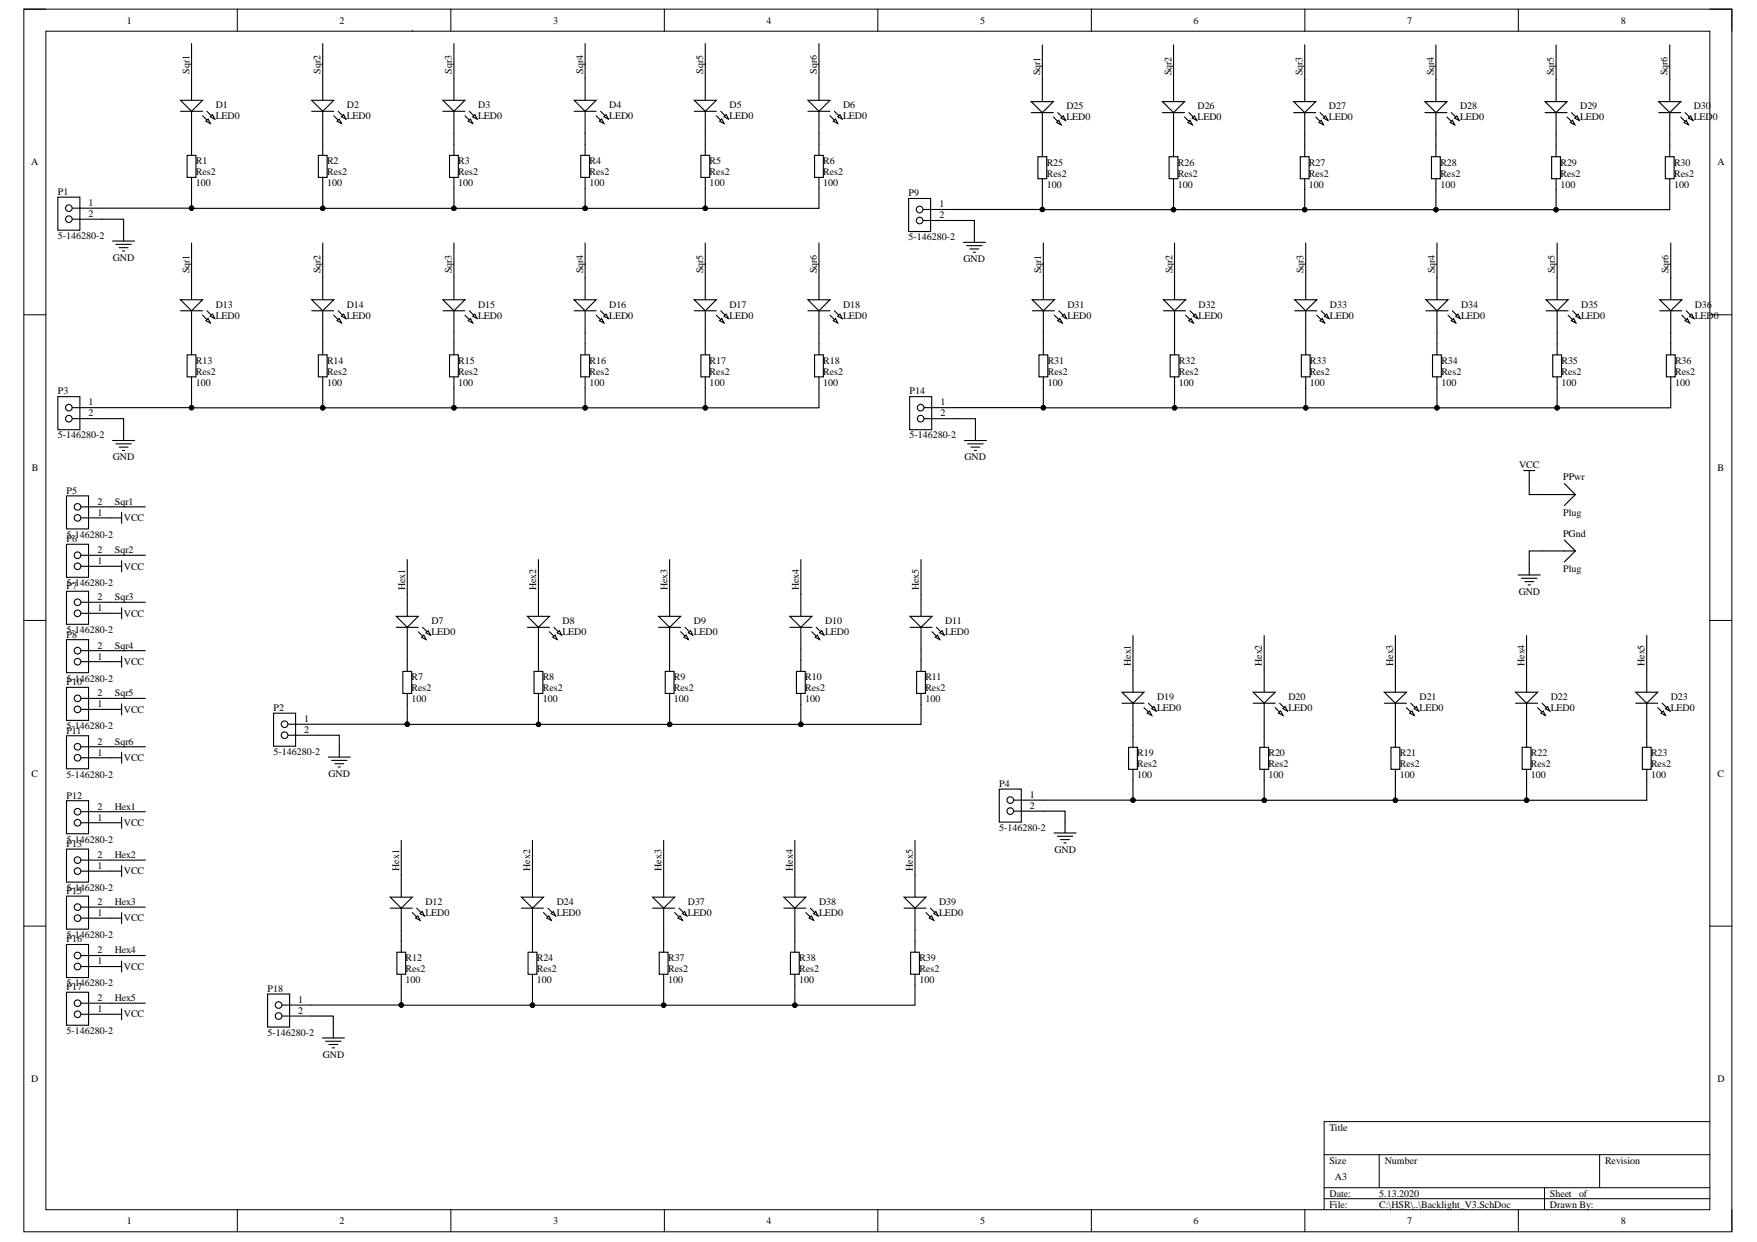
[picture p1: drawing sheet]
# Altium project Backlight_V3.PrjPcb
1 sheet, 98 parts. Net scope: global (net labels, ports and power ports of the same name join across sheets).
Board file: Backlight_V3.PcbDoc

## Sheet Backlight_V3.SchDoc
size A3

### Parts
D1  LED0  [DIOM3528X07N]
D2  LED0  [DIOM3528X07N]
D3  LED0  [DIOM3528X07N]
D4  LED0  [DIOM3528X07N]
D5  LED0  [DIOM3528X07N]
D6  LED0  [DIOM3528X07N]
D7  LED0  [DIOM3528X07N]
D8  LED0  [DIOM3528X07N]
D9  LED0  [DIOM3528X07N]
D10  LED0  [DIOM3528X07N]
D11  LED0  [DIOM3528X07N]
D12  LED0  [DIOM3528X07N]
D13  LED0  [DIOM3528X07N]
D14  LED0  [DIOM3528X07N]
D15  LED0  [DIOM3528X07N]
D16  LED0  [DIOM3528X07N]
D17  LED0  [DIOM3528X07N]
D18  LED0  [DIOM3528X07N]
D19  LED0  [DIOM3528X07N]
D20  LED0  [DIOM3528X07N]
D21  LED0  [DIOM3528X07N]
D22  LED0  [DIOM3528X07N]
D23  LED0  [DIOM3528X07N]
D24  LED0  [DIOM3528X07N]
D25  LED0  [DIOM3528X07N]
D26  LED0  [DIOM3528X07N]
D27  LED0  [DIOM3528X07N]
D28  LED0  [DIOM3528X07N]
D29  LED0  [DIOM3528X07N]
D30  LED0  [DIOM3528X07N]
D31  LED0  [DIOM3528X07N]
D32  LED0  [DIOM3528X07N]
D33  LED0  [DIOM3528X07N]
D34  LED0  [DIOM3528X07N]
D35  LED0  [DIOM3528X07N]
D36  LED0  [DIOM3528X07N]
D37  LED0  [DIOM3528X07N]
D38  LED0  [DIOM3528X07N]
D39  LED0  [DIOM3528X07N]
P1  5-146280-2  [TECO-5-146280-2_V]
P2  5-146280-2  [TECO-5-146280-2_V]
P3  5-146280-2  [TECO-5-146280-2_V]
P4  5-146280-2  [TECO-5-146280-2_V]
P5  5-146280-2  [TECO-5-146280-2_V]
P6  5-146280-2  [TECO-5-146280-2_V]
P7  5-146280-2  [TECO-5-146280-2_V]
P8  5-146280-2  [TECO-5-146280-2_V]
P9  5-146280-2  [TECO-5-146280-2_V]
P10  5-146280-2  [TECO-5-146280-2_V]
P11  5-146280-2  [TECO-5-146280-2_V]
P12  5-146280-2  [TECO-5-146280-2_V]
P13  5-146280-2  [TECO-5-146280-2_V]
P14  5-146280-2  [TECO-5-146280-2_V]
P15  5-146280-2  [TECO-5-146280-2_V]
P16  5-146280-2  [TECO-5-146280-2_V]
P17  5-146280-2  [TECO-5-146280-2_V]
P18  5-146280-2  [TECO-5-146280-2_V]
PGnd  Plug  [Bananenbuchse]
PPwr  Plug  [Bananenbuchse]
R1  Res2  value 100  [6-0805_N]
R2  Res2  value 100  [6-0805_N]
R3  Res2  value 100  [6-0805_N]
R4  Res2  value 100  [6-0805_N]
R5  Res2  value 100  [6-0805_N]
R6  Res2  value 100  [6-0805_N]
R7  Res2  value 100  [6-0805_N]
R8  Res2  value 100  [6-0805_N]
R9  Res2  value 100  [6-0805_N]
R10  Res2  value 100  [6-0805_N]
R11  Res2  value 100  [6-0805_N]
R12  Res2  value 100  [6-0805_N]
R13  Res2  value 100  [6-0805_N]
R14  Res2  value 100  [6-0805_N]
R15  Res2  value 100  [6-0805_N]
R16  Res2  value 100  [6-0805_N]
R17  Res2  value 100  [6-0805_N]
R18  Res2  value 100  [6-0805_N]
R19  Res2  value 100  [6-0805_N]
R20  Res2  value 100  [6-0805_N]
R21  Res2  value 100  [6-0805_N]
R22  Res2  value 100  [6-0805_N]
R23  Res2  value 100  [6-0805_N]
R24  Res2  value 100  [6-0805_N]
R25  Res2  value 100  [6-0805_N]
R26  Res2  value 100  [6-0805_N]
R27  Res2  value 100  [6-0805_N]
R28  Res2  value 100  [6-0805_N]
R29  Res2  value 100  [6-0805_N]
R30  Res2  value 100  [6-0805_N]
R31  Res2  value 100  [6-0805_N]
R32  Res2  value 100  [6-0805_N]
R33  Res2  value 100  [6-0805_N]
R34  Res2  value 100  [6-0805_N]
R35  Res2  value 100  [6-0805_N]
R36  Res2  value 100  [6-0805_N]
R37  Res2  value 100  [6-0805_N]
R38  Res2  value 100  [6-0805_N]
R39  Res2  value 100  [6-0805_N]

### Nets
GND: P1.2 P2.2 P3.2 P4.2 P9.2 P14.2 P18.2 PGnd.1
VCC: P5.1 P6.1 P7.1 P8.1 P10.1 P11.1 P12.1 P13.1 P15.1 P16.1 P17.1 PPwr.1
Hex1: D7.1(A) D12.1(A) D19.1(A) P12.2
Hex2: D8.1(A) D20.1(A) D24.1(A) P13.2
Hex3: D9.1(A) D21.1(A) D37.1(A) P15.2
Hex4: D10.1(A) D22.1(A) D38.1(A) P16.2
Hex5: D11.1(A) D23.1(A) D39.1(A) P17.2
Sqr1: D1.1(A) D13.1(A) D25.1(A) D31.1(A) P5.2
Sqr2: D2.1(A) D14.1(A) D26.1(A) D32.1(A) P6.2
Sqr3: D3.1(A) D15.1(A) D27.1(A) D33.1(A) P7.2
Sqr4: D4.1(A) D16.1(A) D28.1(A) D34.1(A) P8.2
Sqr5: D5.1(A) D17.1(A) D29.1(A) D35.1(A) P10.2
Sqr6: D6.1(A) D18.1(A) D30.1(A) D36.1(A) P11.2
NetD1_2: D1.2(K) R1.2
NetD2_2: D2.2(K) R2.2
NetD3_2: D3.2(K) R3.2
NetD4_2: D4.2(K) R4.2
NetD5_2: D5.2(K) R5.2
NetD6_2: D6.2(K) R6.2
NetD7_2: D7.2(K) R7.2
NetD8_2: D8.2(K) R8.2
NetD9_2: D9.2(K) R9.2
NetD10_2: D10.2(K) R10.2
NetD11_2: D11.2(K) R11.2
NetD12_2: D12.2(K) R12.2
NetD13_2: D13.2(K) R13.2
NetD14_2: D14.2(K) R14.2
NetD15_2: D15.2(K) R15.2
NetD16_2: D16.2(K) R16.2
NetD17_2: D17.2(K) R17.2
NetD18_2: D18.2(K) R18.2
NetD19_2: D19.2(K) R19.2
NetD20_2: D20.2(K) R20.2
NetD21_2: D21.2(K) R21.2
NetD22_2: D22.2(K) R22.2
NetD23_2: D23.2(K) R23.2
NetD24_2: D24.2(K) R24.2
NetD25_2: D25.2(K) R25.2
NetD26_2: D26.2(K) R26.2
NetD27_2: D27.2(K) R27.2
NetD28_2: D28.2(K) R28.2
NetD29_2: D29.2(K) R29.2
NetD30_2: D30.2(K) R30.2
NetD31_2: D31.2(K) R31.2
NetD32_2: D32.2(K) R32.2
NetD33_2: D33.2(K) R33.2
NetD34_2: D34.2(K) R34.2
NetD35_2: D35.2(K) R35.2
NetD36_2: D36.2(K) R36.2
NetD37_2: D37.2(K) R37.2
NetD38_2: D38.2(K) R38.2
NetD39_2: D39.2(K) R39.2
NetP1_1: P1.1 R1.1 R2.1 R3.1 R4.1 R5.1 R6.1
NetP2_1: P2.1 R7.1 R8.1 R9.1 R10.1 R11.1
NetP3_1: P3.1 R13.1 R14.1 R15.1 R16.1 R17.1 R18.1
NetP4_1: P4.1 R19.1 R20.1 R21.1 R22.1 R23.1
NetP9_1: P9.1 R25.1 R26.1 R27.1 R28.1 R29.1 R30.1
NetP14_1: P14.1 R31.1 R32.1 R33.1 R34.1 R35.1 R36.1
NetP18_1: P18.1 R12.1 R24.1 R37.1 R38.1 R39.1
